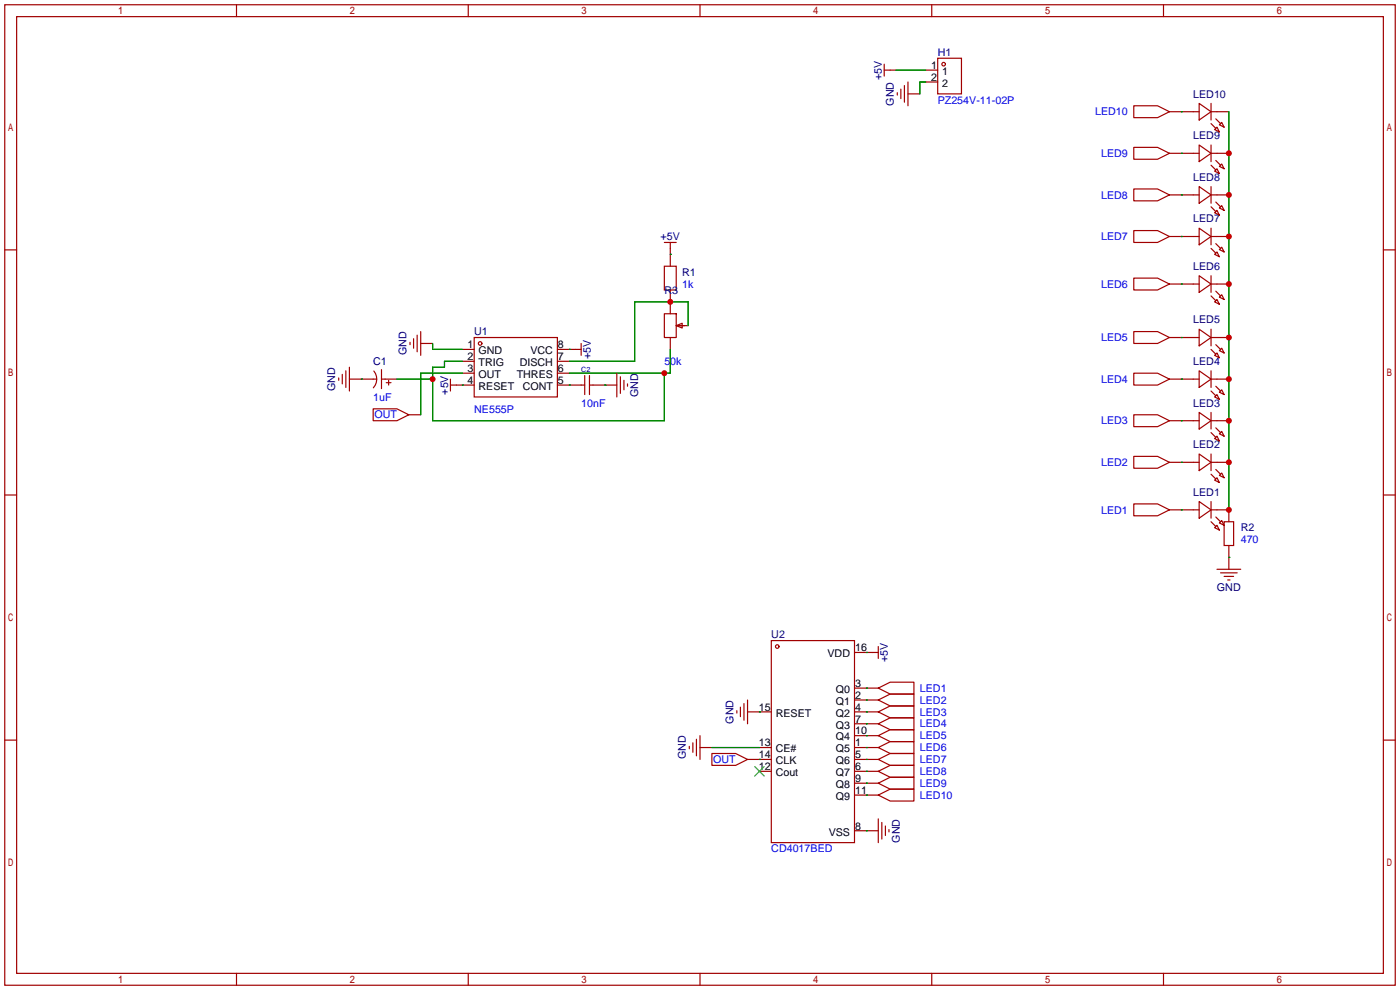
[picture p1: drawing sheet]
<svg xmlns="http://www.w3.org/2000/svg" width="299mm" height="212mm" viewBox="0 0 299 212" stroke-linecap="round" stroke-linejoin="round" font-family="sans-serif">
<g fill="none" stroke="#a10000" stroke-width=".25">
<path d="M1 1h297.2v209.6h-297.2zM3.6 3.6h292.1v204.4h-292.1zM50.5 1v2.6M100.1 1v2.6M149.6 1v2.6M189 15h2.5M189 13.7v2.6M191.8 19.8v.5M192.5 19.1v2M193.3 18.3v3.5M194.1 17.5v5.1M197.9 15h2.5"/>
<path d="M197.9 17.5h2.5M199.1 1v2.6M200.4 12.4h5.1v7.7h-5.1zM248.7 1v2.6M194.1 20.1h2.5M242.3 31.5h5.1l2.5 1.3-2.5 1.2h-5.1zM242.3 22.6h5.1l2.5 1.3-2.5 1.2h-5.1zM249.9 32.8h6.4M249.9 23.9h6.4M256.3 39.9l2.5 1.8-2.5 1.7zM256.3 31l2.5 1.8-2.5 1.7zM256.3 22.1l2.5 1.8-2.5 1.8z"/>
<path d="M258.8 22.1v3.6M258.8 31v3.5M258.8 39.9v3.5M258.8 35.3l1 1M258.8 32.8h3.8M258.8 26.4l1 1M258.8 23.9h3.8M259.6 36.6l.5-.5 .5 1zM259.6 27.7l.5-.5 .5 1zM259.8 34.3l1.1 1M259.8 25.4l1.1 1M260.6 35.6l.5-.5 .5 1z"/>
<path d="M260.6 26.7l.5-.5 .5 1zM1 53.4h2.6M142 56.9h2.5v5.1h-2.5zM142 51.8h2.5M143.3 51.8v5.1M242.3 59.4h5.1l2.5 1.3-2.5 1.3h-5.1zM242.3 49.3h5.1l2.5 1.2-2.5 1.3h-5.1zM242.3 40.4h5.1l2.5 1.3-2.5 1.2h-5.1zM249.9 50.5h6.4M249.9 41.7h6.4M256.3 58.9l2.5 1.8-2.5 1.8zM256.3 48.8l2.5 1.7-2.5 1.8z"/>
<path d="M258.8 48.8v3.5M258.8 58.9v3.6M258.8 53.1l1 1M258.8 50.5h3.8M258.8 44.2l1 1M258.8 41.7h3.8M259.6 54.4l.5-.6 .5 1.1zM259.6 45.5l.5-.5 .5 1zM259.8 52.1l1.1 1M259.8 43.2l1.1 1M260.6 44.4l.5-.5 .5 1.1zM261.1 52.8l.5 1-1-.5z"/>
<path d="M295.7 53.4h2.5M73.9 79.2v3.6M74.7 78.5v5.1M79.9 79.3a2.74 2.74 0 0 1-.1 3.6M81.5 79v4.1M87.6 73.2v.5M88.4 72.4v2M89.2 71.6v3.6M89.9 73.4h2.6M89.9 70.9v5M98.8 74.7h2.5M98.8 77.2h2.5"/>
<path d="M98.8 79.8h2.5M101.3 72.1h17.8v12.7h-17.8zM119.1 74.7h5.1M119.1 77.2h2.6M119.1 79.8h2.6M124.2 73.4v2.5M131.8 79.8v5M142 67.1h2.5v5h-2.5zM143.3 62v5.1M143.3 72.1v2.6M144.5 69.6l1.3-.5v1zM144.5 69.6h2.6"/>
<path d="M242.3 79.8h5.1l2.5 1.2-2.5 1.3h-5.1zM242.3 70.9h5.1l2.5 1.2-2.5 1.3h-5.1zM249.9 72.1h6.4M249.9 60.7h6.4M256.3 79.2l2.5 1.8-2.5 1.8zM256.3 70.4l2.5 1.7-2.5 1.8zM258.8 70.4v3.5M258.8 79.2v3.6M258.8 74.7l1 1M258.8 72.1h3.8M258.8 63.2l1 1.1M258.8 60.7h3.8"/>
<path d="M259.6 75.9l.5-.5 .5 1.1zM259.6 64.5l.5-.5 .5 1zM259.8 73.7l1.1 1M259.8 62.2l1.1 1M261.1 74.4l.5 1-1-.5zM261.1 63l.5 1-1-.5zM72.4 80.8v.5M73.2 80v2M74.7 81h5.8M79.8 87.4h5l2.6 1.2-2.6 1.3h-5zM81.5 81h3.3M82.5 81.8h1.1"/>
<path d="M83.1 81.3v1M87.4 88.6h2.5M96.3 82.3h5M96.3 81v2.6M119.1 82.3h5.9M125 80.3v4M126 82.3h5.8M126 80.3v4M132.6 80.5v3.6M133.3 81.3v2M134.1 82v.5M242.3 97.5h5.1l2.5 1.3-2.5 1.3h-5.1z"/>
<path d="M242.3 88.6h5.1l2.5 1.3-2.5 1.3h-5.1zM249.9 81h6.4M249.9 98.8h6.4M249.9 89.9h6.4M256.3 97l2.5 1.8-2.5 1.8zM256.3 88.1l2.5 1.8-2.5 1.8zM258.8 81h3.8M258.8 88.1v3.6M258.8 97v3.6M258.8 98.8h3.8M258.8 92.5l1 1M258.8 89.9h3.8"/>
<path d="M258.8 83.6l1 1M259.6 93.7l.5-.5 .5 1zM259.6 84.8l.5-.5 .5 1zM259.8 91.4l1.1 1.1M259.8 82.5l1.1 1.1M260.6 92.7l.5-.5 .5 1zM261.1 83.3l.5 1-1-.5zM1 105.8h2.6M242.3 107.7h5.1l2.5 1.3-2.5 1.2h-5.1zM249.9 109h6.4M256.3 107.2l2.5 1.8-2.5 1.7zM258.8 109h3.8v2.5"/>
<path d="M258.8 111.5l1 1M258.8 107.2v3.5M258.8 101.3l1 1.1M259.6 112.8l.5-.5 .5 1zM259.6 102.6l.5-.5 .5 1zM259.8 110.5l1.1 1M259.8 100.3l1.1 1M260.6 111.8l.5-.5 .5 1zM260.6 101.6l.5-.5 .5 1zM261.6 111.5h2.1v5.1h-2.1zM262.6 116.6v5.1M295.7 105.8h2.5"/>
<path d="M164.8 136.9h17.8v43.2h-17.8zM182.6 139.4h5.1M187.7 138.2v2.5M260.1 121.7h5.1M260.9 122.4h3.5M261.6 123.2h2.1M262.4 124h.5M1 158.2h2.6M147.3 159.5v.5M148.1 158.8v2M148.8 158v3.5M149.6 157.2v5.1"/>
<path d="M149.6 159.8h2.5M157.5 151.9v.5M158.2 151.1v2.1M159 150.4v3.5M159.8 152.1h5M159.8 149.6v5.1M162.3 159.8h2.5M182.6 152.1h5.1M182.6 159.8h5.1M182.6 157.2h5.1M182.6 154.7h5.1M182.6 149.6h5.1"/>
<path d="M182.6 147.1h5.1M187.7 147.1l2.5-1.3h5.1v2.5h-5.1zM187.7 149.6l2.5-1.3h5.1v2.6h-5.1zM187.7 152.1l2.5-1.2h5.1v2.5h-5.1zM187.7 154.7l2.5-1.3h5.1v2.6h-5.1zM187.7 157.2l2.5-1.2h5.1v2.5h-5.1zM187.7 159.8l2.5-1.3h5.1v2.5h-5.1zM295.7 158.2h2.5M152.1 161h5.1l2.6 1.3-2.6 1.3h-5.1zM159.8 162.3h5M162.3 164.8h2.5M182.6 162.3h5.1"/>
<path d="M182.6 164.8h5.1M182.6 177.5h5.1M182.6 169.9h5.1M182.6 167.4h5.1M187.7 162.3l2.5-1.3h5.1v2.6h-5.1zM187.7 164.8l2.5-1.2h5.1v2.5h-5.1zM187.7 167.4l2.5-1.3h5.1v2.6h-5.1zM187.7 169.9l2.5-1.2h5.1v2.5h-5.1zM187.7 175v5.1M188.5 175.8v3.5M189.2 176.5v2.1M190 177.3v.5"/>
<path d="M50.5 208v2.6M100.1 208v2.6M149.6 208v2.6M199.1 208v2.6M248.7 208v2.6"/>
<circle cx="201.7" cy="13.7" r=".38"/>
<circle cx="102.6" cy="73.4" r=".38"/>
<circle cx="166.1" cy="138.2" r=".38"/>
</g>
<path d="M161.3 163.8l2 2.1M163.3 163.8l-2 2.1" fill="none" stroke="#3c3" stroke-width=".25"/>
<g fill="none" stroke="#008700" stroke-width=".25">
<path d="M191.5 15h6.4M197.9 17.5h-1.3v2.6M252.5 32.8h.1M252.5 23.9h.1M262.6 23.9v85.1M143.3 54.4h.1M252.5 50.5h.1M252.5 41.7h.1M92.5 73.4v1.3h6.3M98.8 77.2h-3.8v1.3h-2.5v11.4h49.5v-10.1M98.8 79.8h-8.9v8.8M121.7 74.7h.1"/>
<path d="M143.3 74.7v5.1h-21.6M147.1 69.6v-5.1h-11.5v12.7h-13.9M252.5 72.1h.1M252.5 60.7h.1M77.2 81h.1M84.8 81h7.7M98.8 82.3h.1M121.7 82.3h.1M129.3 82.3h.1M252.5 98.8h.1M252.5 89.9h.1M252.5 81h.1"/>
<path d="M252.5 109h.1M262.6 119.1h.1M185.2 139.4h.1M152.1 159.8h10.2M162.3 152.1h.1M185.2 147.1h.1M185.2 149.6h.1M185.2 152.1h.1M185.2 154.7h.1M185.2 157.2h.1M185.2 159.8h.1M162.3 162.3h.1"/>
<path d="M185.2 177.5h.1M185.2 162.3h.1M185.2 164.8h.1M185.2 167.4h.1M185.2 169.9h.1"/>
</g>
<g fill="#c00">
<circle cx="92.5" cy="81" r=".63"/>
<circle cx="142" cy="79.8" r=".63"/>
<circle cx="143.3" cy="64.5" r=".63"/>
<circle cx="262.6" cy="32.8" r=".63"/>
<circle cx="262.6" cy="41.7" r=".63"/>
<circle cx="262.6" cy="50.5" r=".63"/>
<circle cx="262.6" cy="60.7" r=".63"/>
<circle cx="262.6" cy="72.1" r=".63"/>
<circle cx="262.6" cy="81" r=".63"/>
<circle cx="262.6" cy="89.9" r=".63"/>
<circle cx="262.6" cy="98.8" r=".63"/>
<circle cx="262.6" cy="109" r=".63"/>
</g>
<g font-size="2.3" fill="#000080">
<text x="200.4" y="12">H1</text>
<text x="188.5" y="17.1" transform="rotate(-90 188.5 17.1)">+5V</text>
<text x="191" y="22.6" transform="rotate(-90 191 22.6)">GND</text>
<text x="255" y="20.9">LED10</text>
<text x="255" y="29.7">LED9</text>
<text x="255" y="38.6">LED8</text>
<text x="255" y="47.5">LED7</text>
<text x="141.2" y="51.3">+5V</text>
<text x="145.8" y="59">R1</text>
<text x="255" y="57.7">LED6</text>
<text x="142" y="62.8">R3</text>
<text x="101.3" y="71.7">U1</text>
<text x="255" y="69.1">LED5</text>
<text x="86.9" y="75.9" transform="rotate(-90 86.9 75.9)">GND</text>
<text x="126.3" y="76.7" transform="rotate(-90 126.3 76.7)">+5V</text>
<text x="71.7" y="83.6" transform="rotate(-90 71.7 83.6)">GND</text>
<text x="79.8" y="78">C1</text>
<text x="255" y="78">LED4</text>
<text x="95.8" y="84.4" transform="rotate(-90 95.8 84.4)">+5V</text>
<text x="136.4" y="84.8" transform="rotate(-90 136.4 84.8)">GND</text>
<text x="255" y="86.9">LED3</text>
<text x="255" y="95.8">LED2</text>
<text x="255" y="105.9">LED1</text>
<text x="265.2" y="113.6">R2</text>
<text x="260.1" y="126.3">GND</text>
<text x="164.8" y="136.4">U2</text>
<text x="189.8" y="141.5" transform="rotate(-90 189.8 141.5)">+5V</text>
<text x="156.7" y="154.7" transform="rotate(-90 156.7 154.7)">GND</text>
<text x="146.6" y="162.3" transform="rotate(-90 146.6 162.3)">GND</text>
<text x="192.3" y="180.1" transform="rotate(-90 192.3 180.1)">GND</text>
</g>
<g font-size="2.3">
<text x="199" y="14.7">1</text>
<text x="199" y="17.3">2</text>
<text x="201.3" y="16">1</text>
<text x="201.3" y="18.5">2</text>
<text x="99.9" y="74.4">1</text>
<text x="99.9" y="77">2</text>
<text x="102.3" y="75.7">GND</text>
<text x="113.4" y="75.7">VCC</text>
<text x="119.3" y="77">7</text>
<text x="119.3" y="74.4">8</text>
<text x="99.9" y="79.5">3</text>
<text x="99.9" y="82">4</text>
<text x="102.3" y="78.2">TRIG</text>
<text x="102.3" y="80.8">OUT</text>
<text x="102.3" y="83.3">RESET</text>
<text x="110.4" y="80.8">THRES</text>
<text x="111.1" y="78.2">DISCH</text>
<text x="111.7" y="83.3">CONT</text>
<text x="119.3" y="82">5</text>
<text x="119.3" y="79.5">6</text>
<text x="176.9" y="140.5">VDD</text>
<text x="182.8" y="139.2">16</text>
<text x="178.6" y="148.1">Q0</text>
<text x="182.8" y="149.4">2</text>
<text x="182.8" y="146.8">3</text>
<text x="162.2" y="151.9">15</text>
<text x="165.8" y="153.2">RESET</text>
<text x="178.6" y="155.7">Q3</text>
<text x="178.6" y="153.2">Q2</text>
<text x="178.6" y="150.6">Q1</text>
<text x="182.8" y="154.4">7</text>
<text x="182.8" y="151.9">4</text>
<text x="162.2" y="159.5">13</text>
<text x="165.8" y="160.8">CE#</text>
<text x="178.6" y="160.8">Q5</text>
<text x="178.6" y="158.2">Q4</text>
<text x="182.8" y="159.5">1</text>
<text x="182.8" y="157">10</text>
<text x="162.2" y="162.1">14</text>
<text x="162.2" y="164.6">12</text>
<text x="165.8" y="163.3">CLK</text>
<text x="165.8" y="165.9">Cout</text>
<text x="178.6" y="165.9">Q7</text>
<text x="178.6" y="163.3">Q6</text>
<text x="182.8" y="167.1">9</text>
<text x="182.8" y="164.6">6</text>
<text x="182.8" y="162.1">5</text>
<text x="178.6" y="170.9">Q9</text>
<text x="178.6" y="168.4">Q8</text>
<text x="182.8" y="169.7">11</text>
<text x="177.1" y="178.6">VSS</text>
<text x="182.8" y="177.3">8</text>
</g>
<g font-size="2.3" fill="#00f">
<text x="200.4" y="22.1">PZ254V-11-02P</text>
<text x="234.1" y="24.7">LED10</text>
<text x="235.3" y="33.6">LED9</text>
<text x="235.3" y="42.4">LED8</text>
<text x="235.3" y="51.3">LED7</text>
<text x="145.8" y="61.5">1k</text>
<text x="235.3" y="61.5">LED6</text>
<text x="235.3" y="72.9">LED5</text>
<text x="142" y="78">50k</text>
<text x="235.3" y="81.8">LED4</text>
<text x="79.8" y="85.6">1uF</text>
<text x="80" y="89.4">OUT</text>
<text x="101.3" y="88.2">NE555P</text>
<text x="124.2" y="86.9">10nF</text>
<text x="235.3" y="90.7">LED3</text>
<text x="235.3" y="99.6">LED2</text>
<text x="235.3" y="109.8">LED1</text>
<text x="265.2" y="116.1">470</text>
<text x="196.6" y="147.9">LED1</text>
<text x="196.6" y="150.4">LED2</text>
<text x="196.6" y="152.9">LED3</text>
<text x="196.6" y="155.5">LED4</text>
<text x="196.6" y="158">LED5</text>
<text x="196.6" y="160.6">LED6</text>
<text x="152.4" y="163.1">OUT</text>
<text x="196.6" y="163.1">LED7</text>
<text x="196.6" y="165.6">LED8</text>
<text x="196.6" y="168.2">LED9</text>
<text x="196.6" y="170.7">LED10</text>
<text x="164.8" y="182.1">CD4017BED</text>
</g>
<text font-size="1.5" fill="#000080" x="124.2" y="79.4">C2</text>
</svg>
